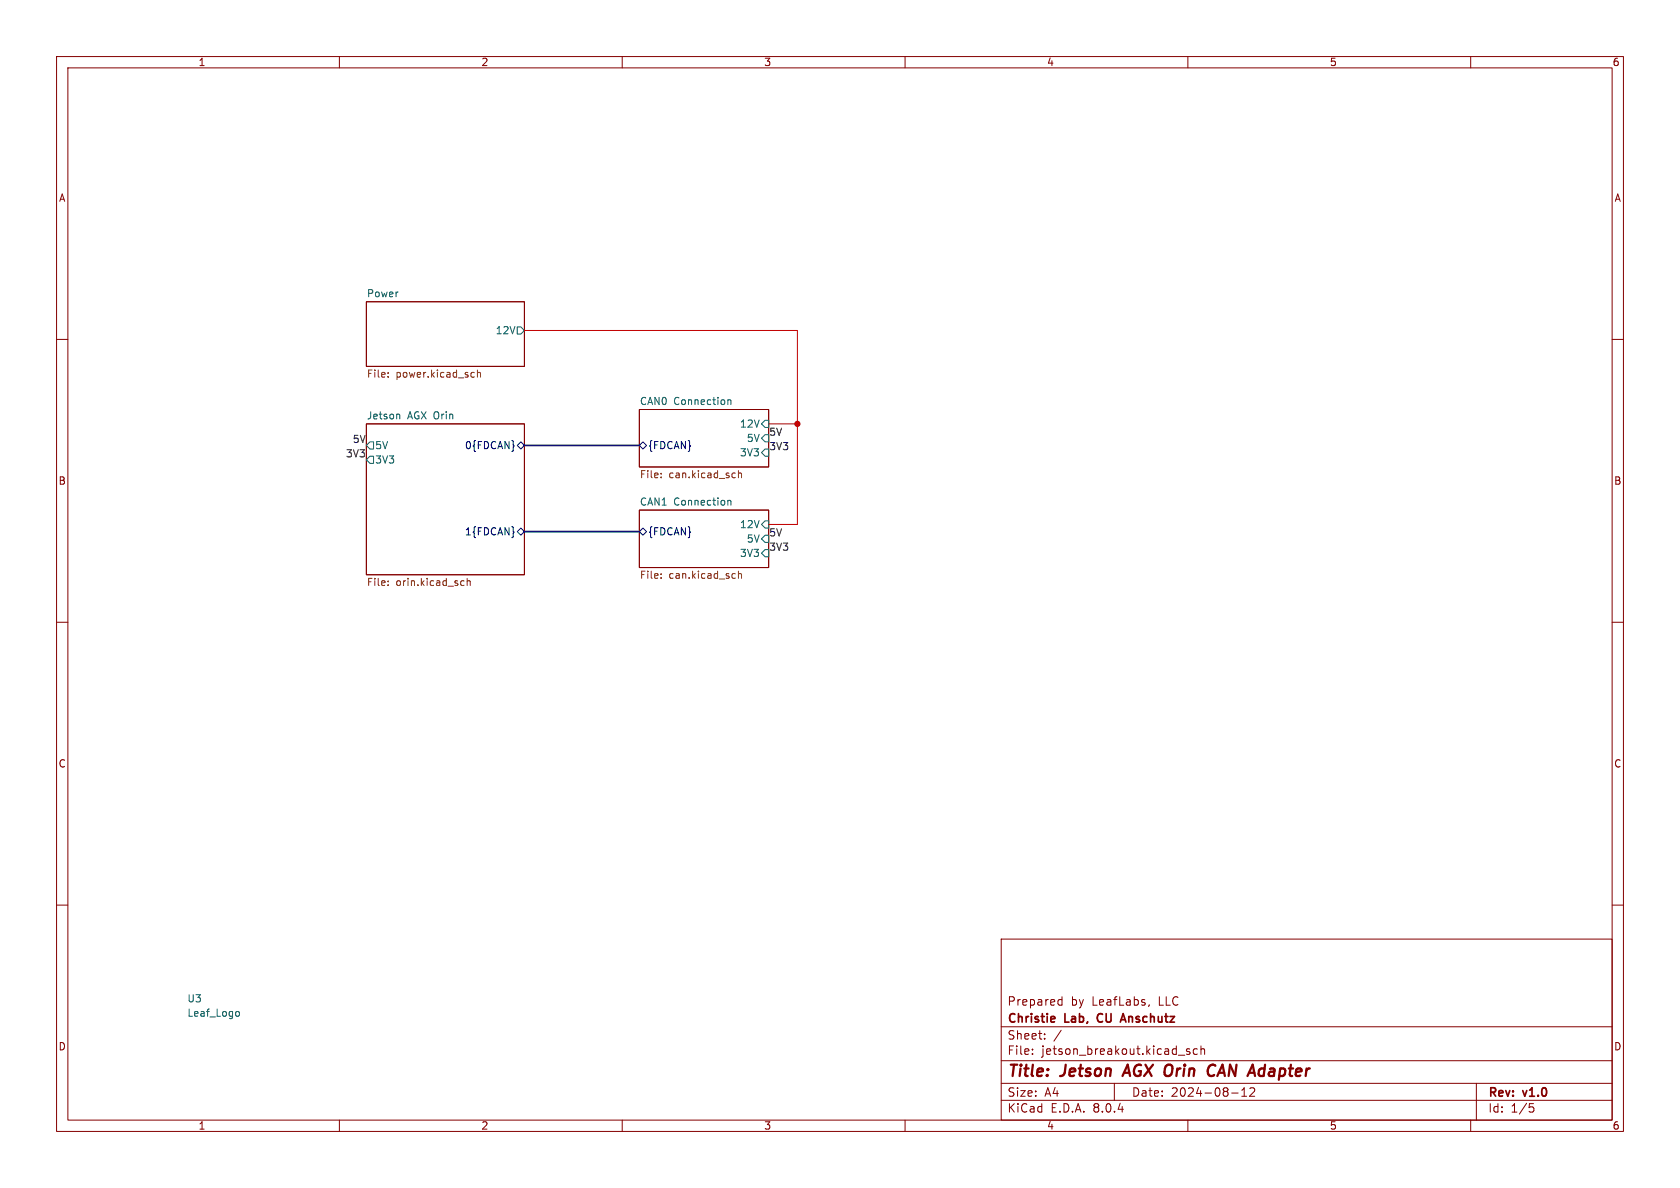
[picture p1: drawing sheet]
(kicad_sch
 (version 20231120)
 (generator "eeschema")
 (generator_version "8.0")
 (paper "A4")
 (title_block
  (title "Jetson AGX Orin CAN Adapter")
  (date "2024-08-12")
  (rev "v1.0")
  (company "Christie Lab, CU Anschutz")
  (comment 1 "Prepared by LeafLabs, LLC"))
 (lib_symbols
  (symbol "Leaf_Graphics:Leaf_Logo" (exclude_from_sim no) (in_bom yes) (on_board yes)
   (property "Reference" "U" (at 0 0 0) (effects (font (size 1.27 1.27))))
   (property "Value" "Leaf_Logo" (at 0 0 0) (effects (font (size 1.27 1.27))))
   (property "Footprint" "Leaf_Mechanical:leaf_logo_small" (at 0 0 0) (effects (font (size 1.27 1.27)) (hide yes)))
   (property "Datasheet" "" (at 0 0 0) (effects (font (size 1.27 1.27)) (hide yes)))
   (property "Description" "" (at 0 0 0) (effects (font (size 1.27 1.27)) (hide yes)))))
 (junction
  (at 140.97 74.93)
  (diameter 0)
  (color 0 0 0 0))
 (bus
  (pts (xy 92.71 78.74) (xy 113.03 78.74))
  (stroke (width 0) (type default)))
 (bus
  (pts (xy 92.71 93.98) (xy 113.03 93.98))
  (stroke (width 0) (type default)))
 (wire
  (pts (xy 140.97 92.71) (xy 135.89 92.71))
  (stroke (width 0) (type default)))
 (wire
  (pts (xy 140.97 74.93) (xy 135.89 74.93))
  (stroke (width 0) (type default)))
 (wire
  (pts (xy 92.71 58.42) (xy 140.97 58.42))
  (stroke (width 0) (type default)))
 (wire
  (pts (xy 140.97 74.93) (xy 140.97 92.71))
  (stroke (width 0) (type default)))
 (wire
  (pts (xy 140.97 58.42) (xy 140.97 74.93))
  (stroke (width 0) (type default)))
 (label "5V"
  (at 135.89 95.25 0)
  (fields_autoplaced yes)
  (effects (font (size 1.27 1.27)) (justify left bottom)))
 (label "3V3"
  (at 64.77 81.28 180)
  (fields_autoplaced yes)
  (effects (font (size 1.27 1.27)) (justify right bottom)))
 (label "5V"
  (at 135.89 77.47 0)
  (fields_autoplaced yes)
  (effects (font (size 1.27 1.27)) (justify left bottom)))
 (label "5V"
  (at 64.77 78.74 180)
  (fields_autoplaced yes)
  (effects (font (size 1.27 1.27)) (justify right bottom)))
 (label "3V3"
  (at 135.89 97.79 0)
  (fields_autoplaced yes)
  (effects (font (size 1.27 1.27)) (justify left bottom)))
 (label "3V3"
  (at 135.89 80.01 0)
  (fields_autoplaced yes)
  (effects (font (size 1.27 1.27)) (justify left bottom)))
 (symbol
  (lib_id "Leaf_Graphics:Leaf_Logo")
  (at 31.75 177.8 0)
  (unit 1)
  (exclude_from_sim no)
  (in_bom no)
  (on_board yes)
  (dnp no)
  (fields_autoplaced yes)
  (property "Reference" "U3" (at 33.02 176.5299 0) (effects (font (size 1.27 1.27)) (justify left)))
  (property "Value" "Leaf_Logo" (at 33.02 179.0699 0) (effects (font (size 1.27 1.27)) (justify left)))
  (property "Footprint" "Leaf_Mechanical:leaf_logo_small" (at 31.75 177.8 0) (effects (font (size 1.27 1.27)) (hide yes)))
  (property "Datasheet" "" (at 31.75 177.8 0) (effects (font (size 1.27 1.27)) (hide yes)))
  (property "Description" "" (at 31.75 177.8 0) (effects (font (size 1.27 1.27)) (hide yes))))
 (sheet
  (at 113.03 90.17)
  (size 22.86 10.16)
  (fields_autoplaced yes)
  (stroke (width 0.1524) (type solid))
  (fill (color 0 0 0 0.0000))
  (property "Sheetname" "CAN1 Connection" (at 113.03 89.4584 0) (effects (font (size 1.27 1.27)) (justify left bottom)))
  (property "Sheetfile" "can.kicad_sch" (at 113.03 100.9146 0) (effects (font (size 1.27 1.27)) (justify left top)))
  (pin "5V" input (at 135.89 95.25 0) (effects (font (size 1.27 1.27)) (justify right)))
  (pin "3V3" input (at 135.89 97.79 0) (effects (font (size 1.27 1.27)) (justify right)))
  (pin "{FDCAN}" bidirectional (at 113.03 93.98 180) (effects (font (size 1.27 1.27)) (justify left)))
  (pin "12V" input (at 135.89 92.71 0) (effects (font (size 1.27 1.27)) (justify right))))
 (sheet
  (at 64.77 53.34)
  (size 27.94 11.43)
  (fields_autoplaced yes)
  (stroke (width 0.1524) (type solid))
  (fill (color 0 0 0 0.0000))
  (property "Sheetname" "Power" (at 64.77 52.6284 0) (effects (font (size 1.27 1.27)) (justify left bottom)))
  (property "Sheetfile" "power.kicad_sch" (at 64.77 65.3546 0) (effects (font (size 1.27 1.27)) (justify left top)))
  (pin "12V" output (at 92.71 58.42 0) (effects (font (size 1.27 1.27)) (justify right))))
 (sheet
  (at 113.03 72.39)
  (size 22.86 10.16)
  (fields_autoplaced yes)
  (stroke (width 0.1524) (type solid))
  (fill (color 0 0 0 0.0000))
  (property "Sheetname" "CAN0 Connection" (at 113.03 71.6784 0) (effects (font (size 1.27 1.27)) (justify left bottom)))
  (property "Sheetfile" "can.kicad_sch" (at 113.03 83.1346 0) (effects (font (size 1.27 1.27)) (justify left top)))
  (pin "5V" input (at 135.89 77.47 0) (effects (font (size 1.27 1.27)) (justify right)))
  (pin "3V3" input (at 135.89 80.01 0) (effects (font (size 1.27 1.27)) (justify right)))
  (pin "{FDCAN}" bidirectional (at 113.03 78.74 180) (effects (font (size 1.27 1.27)) (justify left)))
  (pin "12V" input (at 135.89 74.93 0) (effects (font (size 1.27 1.27)) (justify right))))
 (sheet
  (at 64.77 74.93)
  (size 27.94 26.67)
  (fields_autoplaced yes)
  (stroke (width 0.1524) (type solid))
  (fill (color 0 0 0 0.0000))
  (property "Sheetname" "Jetson AGX Orin" (at 64.77 74.2184 0) (effects (font (size 1.27 1.27)) (justify left bottom)))
  (property "Sheetfile" "orin.kicad_sch" (at 64.77 102.1846 0) (effects (font (size 1.27 1.27)) (justify left top)))
  (pin "5V" output (at 64.77 78.74 180) (effects (font (size 1.27 1.27)) (justify left)))
  (pin "3V3" output (at 64.77 81.28 180) (effects (font (size 1.27 1.27)) (justify left)))
  (pin "0{FDCAN}" bidirectional (at 92.71 78.74 0) (effects (font (size 1.27 1.27)) (justify right)))
  (pin "1{FDCAN}" bidirectional (at 92.71 93.98 0) (effects (font (size 1.27 1.27)) (justify right))))
 (sheet_instances
  (path ""
   (page "1"))))
